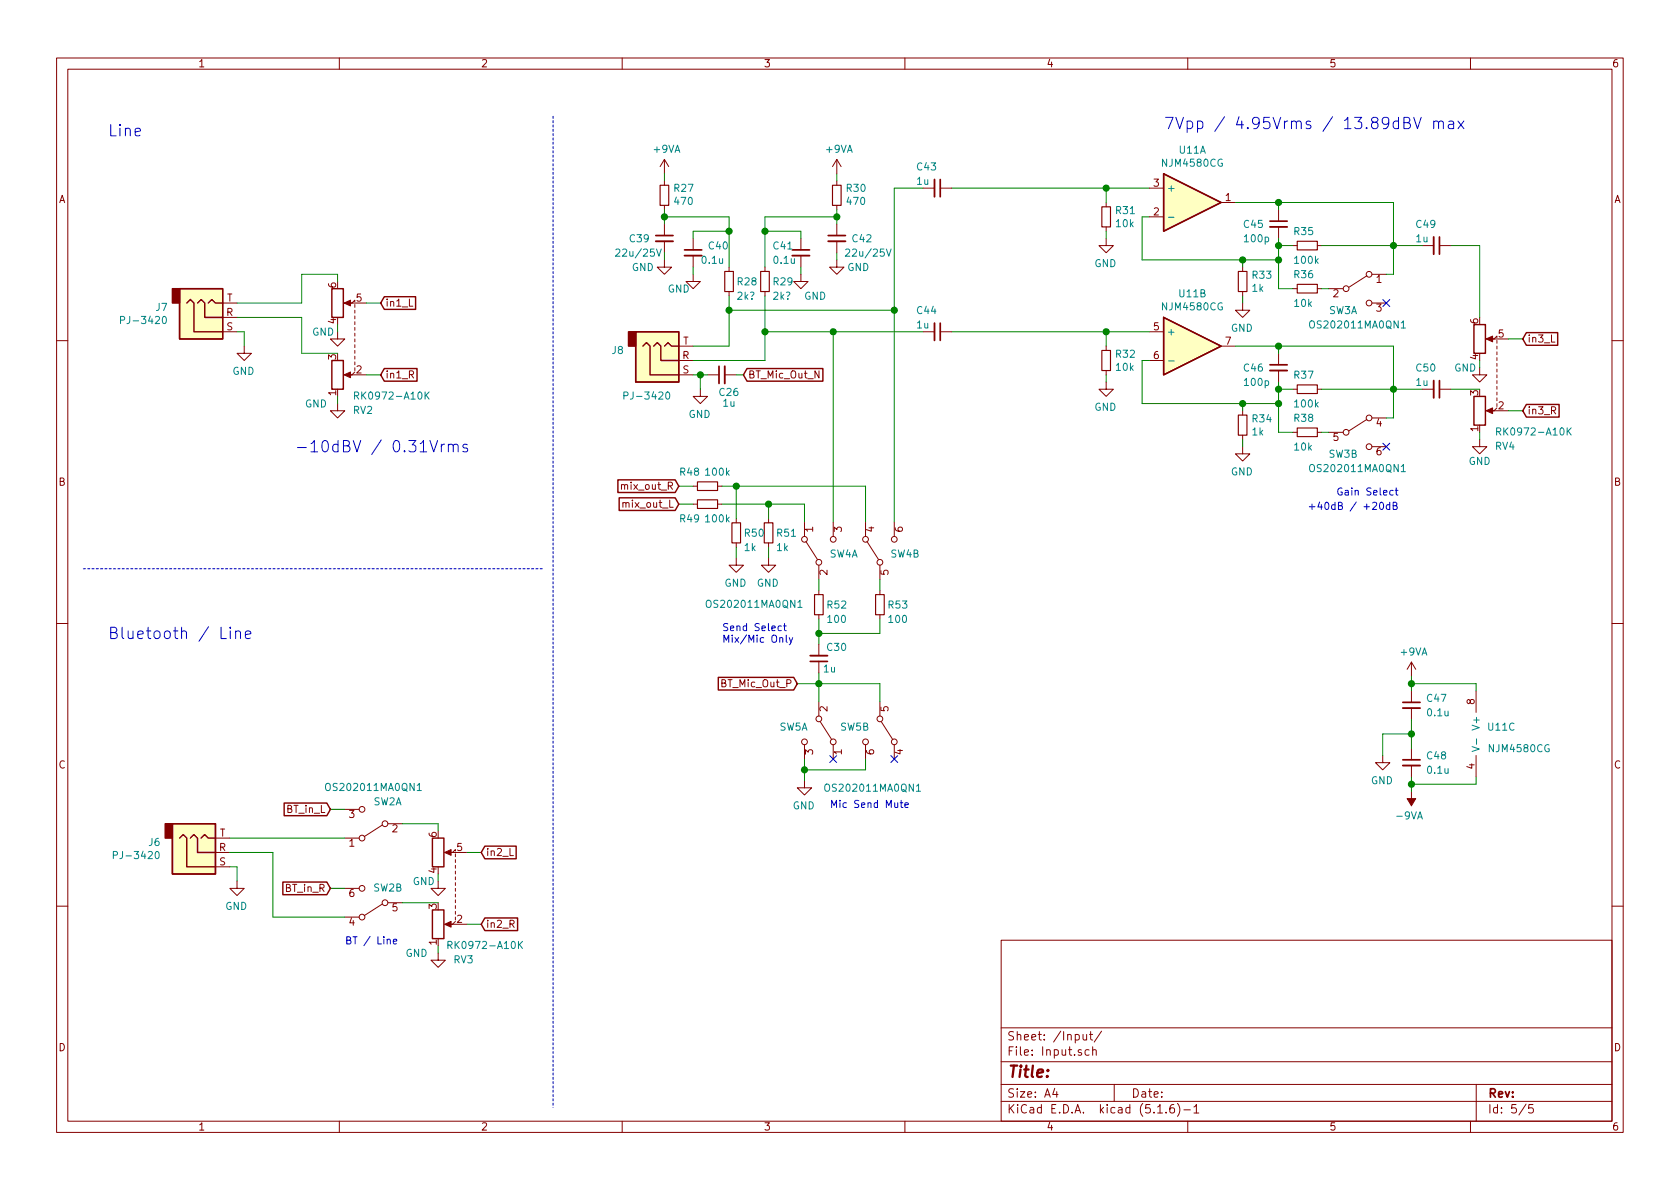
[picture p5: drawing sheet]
EESchema Schematic File Version 4
EELAYER 30 0
EELAYER END
$Descr A4 11693 8268
encoding utf-8
Sheet 5 5
Title ""
Date ""
Rev ""
Comp ""
Comment1 ""
Comment2 ""
Comment3 ""
Comment4 ""
$EndDescr
Wire Wire Line
	4875 2700 4875 2600
Wire Wire Line
	4875 2600 4825 2600
$Comp
L Device:Opamp_Dual_Generic U?
U 1 1
P 8300 1400
AR Path="/5EFC1AF1" Ref="U?"  Part="1" 
AR Path="/5EF8073C/5EFC1AF1" Ref="U11"  Part="1" 
F 0 "U11" H 8300 1767 50  0000 C CNN
F 1 "NJM4580CG" H 8300 1676 50  0000 C CNN
F 2 "Package_SO:SOP-8_3.9x4.9mm_P1.27mm" H 8300 1400 50  0001 C CNN
F 3 "~" H 8300 1400 50  0001 C CNN
	1    8300 1400
	1    0    0    -1  
$EndComp
$Comp
L Device:R_Small R?
U 1 1
P 5075 1950
AR Path="/5EFC1AF7" Ref="R?"  Part="1" 
AR Path="/5EF8073C/5EFC1AF7" Ref="R28"  Part="1" 
F 0 "R28" H 5125 1950 50  0000 L CNN
F 1 "2k?" H 5125 1850 50  0000 L CNN
F 2 "Resistor_SMD:R_0603_1608Metric_Pad1.05x0.95mm_HandSolder" H 5075 1950 50  0001 C CNN
F 3 "~" H 5075 1950 50  0001 C CNN
	1    5075 1950
	1    0    0    -1  
$EndComp
$Comp
L Device:R_Small R?
U 1 1
P 4625 1350
AR Path="/5EFC1AFD" Ref="R?"  Part="1" 
AR Path="/5EF8073C/5EFC1AFD" Ref="R27"  Part="1" 
F 0 "R27" H 4566 1304 50  0000 R CNN
F 1 "470" H 4566 1395 50  0000 R CNN
F 2 "Resistor_SMD:R_0603_1608Metric_Pad1.05x0.95mm_HandSolder" H 4625 1350 50  0001 C CNN
F 3 "~" H 4625 1350 50  0001 C CNN
	1    4625 1350
	-1   0    0    1   
$EndComp
Wire Wire Line
	4625 1500 4625 1550
$Comp
L power:GND #PWR?
U 1 1
P 4625 1800
AR Path="/5EE15687/5EFC1B04" Ref="#PWR?"  Part="1" 
AR Path="/5EFC1B04" Ref="#PWR?"  Part="1" 
AR Path="/5EF8073C/5EFC1B04" Ref="#PWR066"  Part="1" 
F 0 "#PWR066" H 4625 1550 50  0001 C CNN
F 1 "GND" H 4775 1750 50  0000 C CNN
F 2 "" H 4625 1800 50  0001 C CNN
F 3 "" H 4625 1800 50  0001 C CNN
	1    4625 1800
	-1   0    0    -1  
$EndComp
$Comp
L Device:C_Small C?
U 1 1
P 4825 1750
AR Path="/5EFC1B10" Ref="C?"  Part="1" 
AR Path="/5EF8073C/5EFC1B10" Ref="C40"  Part="1" 
F 0 "C40" H 4925 1800 50  0000 L CNN
F 1 "0.1u" H 4875 1700 50  0000 L CNN
F 2 "Capacitor_SMD:C_0603_1608Metric_Pad1.05x0.95mm_HandSolder" H 4825 1750 50  0001 C CNN
F 3 "~" H 4825 1750 50  0001 C CNN
	1    4825 1750
	1    0    0    -1  
$EndComp
Wire Wire Line
	4625 1450 4625 1500
Connection ~ 4625 1500
Wire Wire Line
	5075 1500 5075 1600
Wire Wire Line
	5075 2050 5075 2150
Wire Wire Line
	5075 2400 4825 2400
$Comp
L Device:R_Small R?
U 1 1
P 5325 1950
AR Path="/5EFC1B1B" Ref="R?"  Part="1" 
AR Path="/5EF8073C/5EFC1B1B" Ref="R29"  Part="1" 
F 0 "R29" H 5375 1950 50  0000 L CNN
F 1 "2k?" H 5375 1850 50  0000 L CNN
F 2 "Resistor_SMD:R_0603_1608Metric_Pad1.05x0.95mm_HandSolder" H 5325 1950 50  0001 C CNN
F 3 "~" H 5325 1950 50  0001 C CNN
	1    5325 1950
	1    0    0    -1  
$EndComp
Wire Wire Line
	5325 2050 5325 2300
Wire Wire Line
	5325 2500 4825 2500
Wire Wire Line
	4625 1750 4625 1800
Wire Wire Line
	4625 1500 5075 1500
$Comp
L power:GND #PWR?
U 1 1
P 4825 1900
AR Path="/5EE15687/5EFC1B25" Ref="#PWR?"  Part="1" 
AR Path="/5EFC1B25" Ref="#PWR?"  Part="1" 
AR Path="/5EF8073C/5EFC1B25" Ref="#PWR067"  Part="1" 
F 0 "#PWR067" H 4825 1650 50  0001 C CNN
F 1 "GND" H 4925 1800 50  0000 C CNN
F 2 "" H 4825 1900 50  0001 C CNN
F 3 "" H 4825 1900 50  0001 C CNN
	1    4825 1900
	-1   0    0    -1  
$EndComp
Wire Wire Line
	4825 1900 4825 1850
Wire Wire Line
	4825 1650 4825 1600
Wire Wire Line
	4825 1600 5075 1600
Connection ~ 5075 1600
$Comp
L Device:C_Small C?
U 1 1
P 5575 1750
AR Path="/5EFC1B2F" Ref="C?"  Part="1" 
AR Path="/5EF8073C/5EFC1B2F" Ref="C41"  Part="1" 
F 0 "C41" H 5375 1800 50  0000 L CNN
F 1 "0.1u" H 5375 1700 50  0000 L CNN
F 2 "Capacitor_SMD:C_0603_1608Metric_Pad1.05x0.95mm_HandSolder" H 5575 1750 50  0001 C CNN
F 3 "~" H 5575 1750 50  0001 C CNN
	1    5575 1750
	1    0    0    -1  
$EndComp
$Comp
L power:GND #PWR?
U 1 1
P 5575 1900
AR Path="/5EE15687/5EFC1B36" Ref="#PWR?"  Part="1" 
AR Path="/5EFC1B36" Ref="#PWR?"  Part="1" 
AR Path="/5EF8073C/5EFC1B36" Ref="#PWR069"  Part="1" 
F 0 "#PWR069" H 5575 1650 50  0001 C CNN
F 1 "GND" H 5475 1750 50  0000 C CNN
F 2 "" H 5575 1900 50  0001 C CNN
F 3 "" H 5575 1900 50  0001 C CNN
	1    5575 1900
	-1   0    0    -1  
$EndComp
Wire Wire Line
	5575 1850 5575 1900
Wire Wire Line
	5575 1600 5575 1650
Wire Wire Line
	5325 1600 5575 1600
$Comp
L Device:R_Small R?
U 1 1
P 7700 1500
AR Path="/5EFC1B46" Ref="R?"  Part="1" 
AR Path="/5EF8073C/5EFC1B46" Ref="R31"  Part="1" 
F 0 "R31" H 7759 1546 50  0000 L CNN
F 1 "10k" H 7759 1455 50  0000 L CNN
F 2 "Resistor_SMD:R_0603_1608Metric_Pad1.05x0.95mm_HandSolder" H 7700 1500 50  0001 C CNN
F 3 "~" H 7700 1500 50  0001 C CNN
	1    7700 1500
	1    0    0    -1  
$EndComp
$Comp
L power:GND #PWR?
U 1 1
P 4875 2700
AR Path="/5EE15687/5EFC1B4C" Ref="#PWR?"  Part="1" 
AR Path="/5EFC1B4C" Ref="#PWR?"  Part="1" 
AR Path="/5EF8073C/5EFC1B4C" Ref="#PWR068"  Part="1" 
F 0 "#PWR068" H 4875 2450 50  0001 C CNN
F 1 "GND" H 4880 2527 50  0000 C CNN
F 2 "" H 4875 2700 50  0001 C CNN
F 3 "" H 4875 2700 50  0001 C CNN
	1    4875 2700
	-1   0    0    -1  
$EndComp
$Comp
L power:GND #PWR?
U 1 1
P 7700 1650
AR Path="/5EE15687/5EFC1B52" Ref="#PWR?"  Part="1" 
AR Path="/5EFC1B52" Ref="#PWR?"  Part="1" 
AR Path="/5EF8073C/5EFC1B52" Ref="#PWR072"  Part="1" 
F 0 "#PWR072" H 7700 1400 50  0001 C CNN
F 1 "GND" H 7705 1477 50  0000 C CNN
F 2 "" H 7700 1650 50  0001 C CNN
F 3 "" H 7700 1650 50  0001 C CNN
	1    7700 1650
	-1   0    0    -1  
$EndComp
Wire Wire Line
	7700 1650 7700 1600
Wire Wire Line
	7700 1400 7700 1300
Wire Wire Line
	8000 1300 7700 1300
Connection ~ 7700 1300
Wire Wire Line
	7950 1500 8000 1500
$Comp
L Device:R_POT_Dual RV?
U 1 1
P 10400 2600
AR Path="/5EFC1B78" Ref="RV?"  Part="1" 
AR Path="/5EF8073C/5EFC1B78" Ref="RV4"  Part="1" 
F 0 "RV4" V 9900 2750 50  0000 R CNN
F 1 "RK0972-A10K" V 10000 3150 50  0000 R CNN
F 2 "toripoyo:RD925G-QA1" H 10650 2525 50  0001 C CNN
F 3 "~" H 10650 2525 50  0001 C CNN
	1    10400 2600
	0    1    -1   0   
$EndComp
Text GLabel 10600 2350 2    50   Input ~ 0
in3_L
Text GLabel 10600 2850 2    50   Input ~ 0
in3_R
Wire Wire Line
	10600 2850 10500 2850
Wire Wire Line
	10600 2350 10500 2350
$Comp
L power:GND #PWR?
U 1 1
P 10300 3050
AR Path="/5EE15687/5EFC1B82" Ref="#PWR?"  Part="1" 
AR Path="/5EFC1B82" Ref="#PWR?"  Part="1" 
AR Path="/5EF8073C/5EFC1B82" Ref="#PWR080"  Part="1" 
F 0 "#PWR080" H 10300 2800 50  0001 C CNN
F 1 "GND" H 10300 2900 50  0000 C CNN
F 2 "" H 10300 3050 50  0001 C CNN
F 3 "" H 10300 3050 50  0001 C CNN
	1    10300 3050
	-1   0    0    -1  
$EndComp
Wire Wire Line
	10300 3050 10300 3000
$Comp
L power:GND #PWR?
U 1 1
P 10300 2550
AR Path="/5EE15687/5EFC1B89" Ref="#PWR?"  Part="1" 
AR Path="/5EFC1B89" Ref="#PWR?"  Part="1" 
AR Path="/5EF8073C/5EFC1B89" Ref="#PWR079"  Part="1" 
F 0 "#PWR079" H 10300 2300 50  0001 C CNN
F 1 "GND" H 10400 2550 50  0000 C CNN
F 2 "" H 10300 2550 50  0001 C CNN
F 3 "" H 10300 2550 50  0001 C CNN
	1    10300 2550
	-1   0    0    -1  
$EndComp
Wire Wire Line
	10300 2550 10300 2500
$Comp
L Device:Opamp_Dual_Generic U?
U 2 1
P 8300 2400
AR Path="/5EFC1B90" Ref="U?"  Part="1" 
AR Path="/5EF8073C/5EFC1B90" Ref="U11"  Part="2" 
F 0 "U11" H 8300 2767 50  0000 C CNN
F 1 "NJM4580CG" H 8300 2676 50  0000 C CNN
F 2 "Package_SO:SOP-8_3.9x4.9mm_P1.27mm" H 8300 2400 50  0001 C CNN
F 3 "~" H 8300 2400 50  0001 C CNN
	2    8300 2400
	1    0    0    -1  
$EndComp
$Comp
L Device:R_Small R?
U 1 1
P 7700 2500
AR Path="/5EFC1B9C" Ref="R?"  Part="1" 
AR Path="/5EF8073C/5EFC1B9C" Ref="R32"  Part="1" 
F 0 "R32" H 7759 2546 50  0000 L CNN
F 1 "10k" H 7759 2455 50  0000 L CNN
F 2 "Resistor_SMD:R_0603_1608Metric_Pad1.05x0.95mm_HandSolder" H 7700 2500 50  0001 C CNN
F 3 "~" H 7700 2500 50  0001 C CNN
	1    7700 2500
	1    0    0    -1  
$EndComp
$Comp
L power:GND #PWR?
U 1 1
P 7700 2650
AR Path="/5EE15687/5EFC1BA2" Ref="#PWR?"  Part="1" 
AR Path="/5EFC1BA2" Ref="#PWR?"  Part="1" 
AR Path="/5EF8073C/5EFC1BA2" Ref="#PWR073"  Part="1" 
F 0 "#PWR073" H 7700 2400 50  0001 C CNN
F 1 "GND" H 7705 2477 50  0000 C CNN
F 2 "" H 7700 2650 50  0001 C CNN
F 3 "" H 7700 2650 50  0001 C CNN
	1    7700 2650
	-1   0    0    -1  
$EndComp
Wire Wire Line
	7700 2650 7700 2600
Wire Wire Line
	7700 2400 7700 2300
Wire Wire Line
	8000 2300 7700 2300
Connection ~ 7700 2300
$Comp
L Device:R_Small R?
U 1 1
P 8650 2950
AR Path="/5EFC1BB3" Ref="R?"  Part="1" 
AR Path="/5EF8073C/5EFC1BB3" Ref="R34"  Part="1" 
F 0 "R34" H 8709 2996 50  0000 L CNN
F 1 "1k" H 8709 2905 50  0000 L CNN
F 2 "Resistor_SMD:R_0603_1608Metric_Pad1.05x0.95mm_HandSolder" H 8650 2950 50  0001 C CNN
F 3 "~" H 8650 2950 50  0001 C CNN
	1    8650 2950
	1    0    0    -1  
$EndComp
$Comp
L power:GND #PWR?
U 1 1
P 8650 3100
AR Path="/5EE15687/5EFC1BBC" Ref="#PWR?"  Part="1" 
AR Path="/5EFC1BBC" Ref="#PWR?"  Part="1" 
AR Path="/5EF8073C/5EFC1BBC" Ref="#PWR075"  Part="1" 
F 0 "#PWR075" H 8650 2850 50  0001 C CNN
F 1 "GND" H 8655 2927 50  0000 C CNN
F 2 "" H 8650 3100 50  0001 C CNN
F 3 "" H 8650 3100 50  0001 C CNN
	1    8650 3100
	-1   0    0    -1  
$EndComp
Wire Wire Line
	8650 3100 8650 3050
Wire Wire Line
	7950 2500 8000 2500
Wire Wire Line
	8650 2800 8650 2850
Wire Wire Line
	10300 2200 10300 1700
Text Notes 9100 3550 0    50   ~ 0
+40dB / +20dB
Wire Wire Line
	5325 1600 5325 1850
Wire Wire Line
	5075 1600 5075 1850
Wire Wire Line
	6225 1300 6225 2150
Connection ~ 5075 2150
Wire Wire Line
	5075 2150 5075 2400
Connection ~ 5325 2300
Wire Wire Line
	5325 2300 5325 2500
$Comp
L power:+9VA #PWR?
U 1 1
P 4625 1200
AR Path="/5EE15687/5EFC1BD7" Ref="#PWR?"  Part="1" 
AR Path="/5EFC1BD7" Ref="#PWR?"  Part="1" 
AR Path="/5EF8073C/5EFC1BD7" Ref="#PWR065"  Part="1" 
F 0 "#PWR065" H 4625 1075 50  0001 C CNN
F 1 "+9VA" H 4640 1373 50  0000 C CNN
F 2 "" H 4625 1200 50  0001 C CNN
F 3 "" H 4625 1200 50  0001 C CNN
	1    4625 1200
	1    0    0    -1  
$EndComp
Wire Wire Line
	4625 1200 4625 1250
$Comp
L Device:R_Small R?
U 1 1
P 5825 1350
AR Path="/5EFC1BDE" Ref="R?"  Part="1" 
AR Path="/5EF8073C/5EFC1BDE" Ref="R30"  Part="1" 
F 0 "R30" H 5766 1304 50  0000 R CNN
F 1 "470" H 5766 1395 50  0000 R CNN
F 2 "Resistor_SMD:R_0603_1608Metric_Pad1.05x0.95mm_HandSolder" H 5825 1350 50  0001 C CNN
F 3 "~" H 5825 1350 50  0001 C CNN
	1    5825 1350
	-1   0    0    1   
$EndComp
$Comp
L power:+9VA #PWR?
U 1 1
P 5825 1200
AR Path="/5EE15687/5EFC1BE4" Ref="#PWR?"  Part="1" 
AR Path="/5EFC1BE4" Ref="#PWR?"  Part="1" 
AR Path="/5EF8073C/5EFC1BE4" Ref="#PWR070"  Part="1" 
F 0 "#PWR070" H 5825 1075 50  0001 C CNN
F 1 "+9VA" H 5840 1373 50  0000 C CNN
F 2 "" H 5825 1200 50  0001 C CNN
F 3 "" H 5825 1200 50  0001 C CNN
	1    5825 1200
	1    0    0    -1  
$EndComp
Wire Wire Line
	5825 1200 5825 1250
Wire Wire Line
	5825 1450 5825 1500
$Comp
L Device:R_POT_Dual RV?
U 1 1
P 3150 6175
AR Path="/5EFD322F" Ref="RV?"  Part="1" 
AR Path="/5EF8073C/5EFD322F" Ref="RV3"  Part="1" 
F 0 "RV3" V 2650 6325 50  0000 R CNN
F 1 "RK0972-A10K" V 2750 6675 50  0000 R CNN
F 2 "toripoyo:RD925G-QA1" H 3400 6100 50  0001 C CNN
F 3 "~" H 3400 6100 50  0001 C CNN
	1    3150 6175
	0    1    -1   0   
$EndComp
Text GLabel 3350 5925 2    50   Input ~ 0
in2_L
Text GLabel 3350 6425 2    50   Input ~ 0
in2_R
Wire Wire Line
	3350 6425 3250 6425
Wire Wire Line
	3350 5925 3250 5925
Wire Wire Line
	3050 5725 3050 5775
Wire Wire Line
	3050 6275 2800 6275
$Comp
L power:GND #PWR?
U 1 1
P 3050 6625
AR Path="/5EE15687/5EFD3241" Ref="#PWR?"  Part="1" 
AR Path="/5EFD3241" Ref="#PWR?"  Part="1" 
AR Path="/5EF8073C/5EFD3241" Ref="#PWR064"  Part="1" 
F 0 "#PWR064" H 3050 6375 50  0001 C CNN
F 1 "GND" H 3200 6625 50  0000 C CNN
F 2 "" H 3050 6625 50  0001 C CNN
F 3 "" H 3050 6625 50  0001 C CNN
	1    3050 6625
	-1   0    0    -1  
$EndComp
Wire Wire Line
	3050 6625 3050 6575
$Comp
L power:GND #PWR?
U 1 1
P 1650 6125
AR Path="/5EE15687/5EFD3248" Ref="#PWR?"  Part="1" 
AR Path="/5EFD3248" Ref="#PWR?"  Part="1" 
AR Path="/5EF8073C/5EFD3248" Ref="#PWR059"  Part="1" 
F 0 "#PWR059" H 1650 5875 50  0001 C CNN
F 1 "GND" H 1655 5952 50  0000 C CNN
F 2 "" H 1650 6125 50  0001 C CNN
F 3 "" H 1650 6125 50  0001 C CNN
	1    1650 6125
	-1   0    0    -1  
$EndComp
Wire Wire Line
	1650 6125 1650 6025
Wire Wire Line
	1650 6025 1600 6025
$Comp
L power:GND #PWR?
U 1 1
P 3050 6125
AR Path="/5EE15687/5EFD3254" Ref="#PWR?"  Part="1" 
AR Path="/5EFD3254" Ref="#PWR?"  Part="1" 
AR Path="/5EF8073C/5EFD3254" Ref="#PWR063"  Part="1" 
F 0 "#PWR063" H 3050 5875 50  0001 C CNN
F 1 "GND" H 3150 6125 50  0000 C CNN
F 2 "" H 3050 6125 50  0001 C CNN
F 3 "" H 3050 6125 50  0001 C CNN
	1    3050 6125
	-1   0    0    -1  
$EndComp
Wire Wire Line
	3050 6125 3050 6075
Wire Wire Line
	2800 5725 3050 5725
$Comp
L power:GND #PWR?
U 1 1
P 5825 1800
AR Path="/5EE15687/5EFFFE01" Ref="#PWR?"  Part="1" 
AR Path="/5EFFFE01" Ref="#PWR?"  Part="1" 
AR Path="/5EF8073C/5EFFFE01" Ref="#PWR071"  Part="1" 
F 0 "#PWR071" H 5825 1550 50  0001 C CNN
F 1 "GND" H 5675 1750 50  0000 C CNN
F 2 "" H 5825 1800 50  0001 C CNN
F 3 "" H 5825 1800 50  0001 C CNN
	1    5825 1800
	-1   0    0    -1  
$EndComp
Wire Wire Line
	5825 1750 5825 1800
Wire Wire Line
	5325 1600 5325 1500
Wire Wire Line
	5325 1500 5825 1500
Wire Wire Line
	5825 1500 5825 1550
Connection ~ 5325 1600
Connection ~ 5825 1500
$Comp
L Device:R_Small R?
U 1 1
P 9100 1700
AR Path="/5F141A40" Ref="R?"  Part="1" 
AR Path="/5EF8073C/5F141A40" Ref="R35"  Part="1" 
F 0 "R35" V 9000 1600 50  0000 L CNN
F 1 "100k" V 9200 1600 50  0000 L CNN
F 2 "Resistor_SMD:R_0603_1608Metric_Pad1.05x0.95mm_HandSolder" H 9100 1700 50  0001 C CNN
F 3 "~" H 9100 1700 50  0001 C CNN
	1    9100 1700
	0    1    1    0   
$EndComp
$Comp
L Device:R_Small R?
U 1 1
P 8650 1950
AR Path="/5F141A4A" Ref="R?"  Part="1" 
AR Path="/5EF8073C/5F141A4A" Ref="R33"  Part="1" 
F 0 "R33" H 8709 1996 50  0000 L CNN
F 1 "1k" H 8709 1905 50  0000 L CNN
F 2 "Resistor_SMD:R_0603_1608Metric_Pad1.05x0.95mm_HandSolder" H 8650 1950 50  0001 C CNN
F 3 "~" H 8650 1950 50  0001 C CNN
	1    8650 1950
	1    0    0    -1  
$EndComp
$Comp
L power:GND #PWR?
U 1 1
P 8650 2100
AR Path="/5EE15687/5F141A54" Ref="#PWR?"  Part="1" 
AR Path="/5F141A54" Ref="#PWR?"  Part="1" 
AR Path="/5EF8073C/5F141A54" Ref="#PWR074"  Part="1" 
F 0 "#PWR074" H 8650 1850 50  0001 C CNN
F 1 "GND" H 8655 1927 50  0000 C CNN
F 2 "" H 8650 2100 50  0001 C CNN
F 3 "" H 8650 2100 50  0001 C CNN
	1    8650 2100
	-1   0    0    -1  
$EndComp
Wire Wire Line
	8650 2100 8650 2050
Wire Wire Line
	8650 1800 7950 1800
Wire Wire Line
	8650 1800 8650 1850
Wire Wire Line
	9000 2000 8900 2000
Wire Wire Line
	8900 2000 8900 1800
Wire Wire Line
	8900 1800 8650 1800
Connection ~ 8650 1800
Wire Wire Line
	8900 1800 8900 1700
Wire Wire Line
	8900 1700 9000 1700
Connection ~ 8900 1800
Wire Wire Line
	1600 5925 1900 5925
$Comp
L Device:R_POT_Dual RV?
U 1 1
P 2450 2350
AR Path="/5F21A97B" Ref="RV?"  Part="1" 
AR Path="/5EF8073C/5F21A97B" Ref="RV2"  Part="1" 
F 0 "RV2" V 1950 2500 50  0000 R CNN
F 1 "RK0972-A10K" V 2050 2900 50  0000 R CNN
F 2 "toripoyo:RD925G-QA1" H 2700 2275 50  0001 C CNN
F 3 "~" H 2700 2275 50  0001 C CNN
	1    2450 2350
	0    1    -1   0   
$EndComp
Text GLabel 2650 2100 2    50   Input ~ 0
in1_L
Text GLabel 2650 2600 2    50   Input ~ 0
in1_R
Wire Wire Line
	2650 2600 2550 2600
Wire Wire Line
	2650 2100 2550 2100
Wire Wire Line
	2350 1900 2350 1950
Wire Wire Line
	2350 2450 2100 2450
$Comp
L power:GND #PWR?
U 1 1
P 2350 2800
AR Path="/5EE15687/5F21A995" Ref="#PWR?"  Part="1" 
AR Path="/5F21A995" Ref="#PWR?"  Part="1" 
AR Path="/5EF8073C/5F21A995" Ref="#PWR062"  Part="1" 
F 0 "#PWR062" H 2350 2550 50  0001 C CNN
F 1 "GND" H 2500 2800 50  0000 C CNN
F 2 "" H 2350 2800 50  0001 C CNN
F 3 "" H 2350 2800 50  0001 C CNN
	1    2350 2800
	-1   0    0    -1  
$EndComp
Wire Wire Line
	2350 2800 2350 2750
$Comp
L power:GND #PWR?
U 1 1
P 1700 2400
AR Path="/5EE15687/5F21A9A0" Ref="#PWR?"  Part="1" 
AR Path="/5F21A9A0" Ref="#PWR?"  Part="1" 
AR Path="/5EF8073C/5F21A9A0" Ref="#PWR060"  Part="1" 
F 0 "#PWR060" H 1700 2150 50  0001 C CNN
F 1 "GND" H 1705 2227 50  0000 C CNN
F 2 "" H 1700 2400 50  0001 C CNN
F 3 "" H 1700 2400 50  0001 C CNN
	1    1700 2400
	-1   0    0    -1  
$EndComp
Wire Wire Line
	1700 2400 1700 2300
Wire Wire Line
	1700 2300 1650 2300
$Comp
L power:GND #PWR?
U 1 1
P 2350 2300
AR Path="/5EE15687/5F21A9B0" Ref="#PWR?"  Part="1" 
AR Path="/5F21A9B0" Ref="#PWR?"  Part="1" 
AR Path="/5EF8073C/5F21A9B0" Ref="#PWR061"  Part="1" 
F 0 "#PWR061" H 2350 2050 50  0001 C CNN
F 1 "GND" H 2450 2300 50  0000 C CNN
F 2 "" H 2350 2300 50  0001 C CNN
F 3 "" H 2350 2300 50  0001 C CNN
	1    2350 2300
	-1   0    0    -1  
$EndComp
Wire Wire Line
	2350 2300 2350 2250
Wire Wire Line
	2100 2450 2100 2200
Wire Wire Line
	2100 2100 2100 1900
Wire Wire Line
	2100 1900 2350 1900
Text Notes 2050 3150 0    79   ~ 0
-10dBV / 0.31Vrms
Wire Notes Line
	3850 800  3850 7700
Text Notes 8100 900  0    79   ~ 0
7Vpp / 4.95Vrms / 13.89dBV max
$Comp
L Device:Opamp_Dual_Generic U?
U 3 1
P 10375 5100
AR Path="/5F31E3A6" Ref="U?"  Part="1" 
AR Path="/5EF8073C/5F31E3A6" Ref="U11"  Part="3" 
F 0 "U11" H 10450 5150 50  0000 C CNN
F 1 "NJM4580CG" H 10575 5000 50  0000 C CNN
F 2 "Package_SO:SOP-8_3.9x4.9mm_P1.27mm" H 10375 5100 50  0001 C CNN
F 3 "~" H 10375 5100 50  0001 C CNN
	3    10375 5100
	1    0    0    -1  
$EndComp
$Comp
L Device:C_Small C?
U 1 1
P 9825 4900
AR Path="/5F3223ED" Ref="C?"  Part="1" 
AR Path="/5EF8073C/5F3223ED" Ref="C47"  Part="1" 
F 0 "C47" H 9925 4950 50  0000 L CNN
F 1 "0.1u" H 9925 4850 50  0000 L CNN
F 2 "Capacitor_SMD:C_0603_1608Metric_Pad1.05x0.95mm_HandSolder" H 9825 4900 50  0001 C CNN
F 3 "~" H 9825 4900 50  0001 C CNN
	1    9825 4900
	1    0    0    -1  
$EndComp
$Comp
L power:+9VA #PWR?
U 1 1
P 9825 4700
AR Path="/5EE15687/5F32481E" Ref="#PWR?"  Part="1" 
AR Path="/5F32481E" Ref="#PWR?"  Part="1" 
AR Path="/5EF8073C/5F32481E" Ref="#PWR077"  Part="1" 
F 0 "#PWR077" H 9825 4575 50  0001 C CNN
F 1 "+9VA" H 9840 4873 50  0000 C CNN
F 2 "" H 9825 4700 50  0001 C CNN
F 3 "" H 9825 4700 50  0001 C CNN
	1    9825 4700
	1    0    0    -1  
$EndComp
$Comp
L power:-9VA #PWR?
U 1 1
P 9825 5500
AR Path="/5EE15687/5F329933" Ref="#PWR?"  Part="1" 
AR Path="/5EF8073C/5F329933" Ref="#PWR078"  Part="1" 
F 0 "#PWR078" H 9825 5375 50  0001 C CNN
F 1 "-9VA" H 9840 5673 50  0000 C CNN
F 2 "" H 9825 5500 50  0001 C CNN
F 3 "" H 9825 5500 50  0001 C CNN
	1    9825 5500
	-1   0    0    1   
$EndComp
$Comp
L Device:C_Small C?
U 1 1
P 9825 5300
AR Path="/5F32F37C" Ref="C?"  Part="1" 
AR Path="/5EF8073C/5F32F37C" Ref="C48"  Part="1" 
F 0 "C48" H 9925 5350 50  0000 L CNN
F 1 "0.1u" H 9925 5250 50  0000 L CNN
F 2 "Capacitor_SMD:C_0603_1608Metric_Pad1.05x0.95mm_HandSolder" H 9825 5300 50  0001 C CNN
F 3 "~" H 9825 5300 50  0001 C CNN
	1    9825 5300
	1    0    0    -1  
$EndComp
Wire Wire Line
	9825 5500 9825 5450
Connection ~ 9825 5450
Wire Wire Line
	9825 5450 9825 5400
Wire Wire Line
	9825 4750 9825 4700
Wire Wire Line
	9825 4800 9825 4750
Connection ~ 9825 4750
Wire Wire Line
	9825 5000 9825 5100
$Comp
L power:GND #PWR?
U 1 1
P 9625 5250
AR Path="/5EE15687/5F34DEDC" Ref="#PWR?"  Part="1" 
AR Path="/5F34DEDC" Ref="#PWR?"  Part="1" 
AR Path="/5EF8073C/5F34DEDC" Ref="#PWR076"  Part="1" 
F 0 "#PWR076" H 9625 5000 50  0001 C CNN
F 1 "GND" H 9630 5077 50  0000 C CNN
F 2 "" H 9625 5250 50  0001 C CNN
F 3 "" H 9625 5250 50  0001 C CNN
	1    9625 5250
	-1   0    0    -1  
$EndComp
Wire Wire Line
	9625 5250 9625 5100
Wire Wire Line
	9625 5100 9825 5100
Connection ~ 9825 5100
Wire Wire Line
	9825 5100 9825 5200
Wire Wire Line
	10275 4800 10275 4750
Wire Wire Line
	10275 5400 10275 5450
$Comp
L Connector:AudioJack3 J7
U 1 1
P 1450 2200
F 0 "J7" H 1171 2133 50  0000 R CNN
F 1 "PJ-3420" H 1171 2224 50  0000 R CNN
F 2 "toripoyo:PJ-3420" H 1450 2200 50  0001 C CNN
F 3 "~" H 1450 2200 50  0001 C CNN
	1    1450 2200
	1    0    0    1   
$EndComp
$Comp
L Connector:AudioJack3 J6
U 1 1
P 1400 5925
F 0 "J6" H 1121 5858 50  0000 R CNN
F 1 "PJ-3420" H 1121 5949 50  0000 R CNN
F 2 "toripoyo:PJ-3420" H 1400 5925 50  0001 C CNN
F 3 "~" H 1400 5925 50  0001 C CNN
	1    1400 5925
	1    0    0    1   
$EndComp
$Comp
L Connector:AudioJack3 J8
U 1 1
P 4625 2500
F 0 "J8" H 4346 2433 50  0000 R CNN
F 1 "PJ-3420" H 4675 2750 50  0000 R CNN
F 2 "toripoyo:PJ-3420" H 4625 2500 50  0001 C CNN
F 3 "~" H 4625 2500 50  0001 C CNN
	1    4625 2500
	1    0    0    1   
$EndComp
$Comp
L Device:R_Small R?
U 1 1
P 9100 2000
AR Path="/5F0B3FF1" Ref="R?"  Part="1" 
AR Path="/5EF8073C/5F0B3FF1" Ref="R36"  Part="1" 
F 0 "R36" V 9000 1900 50  0000 L CNN
F 1 "10k" V 9200 1900 50  0000 L CNN
F 2 "Resistor_SMD:R_0603_1608Metric_Pad1.05x0.95mm_HandSolder" H 9100 2000 50  0001 C CNN
F 3 "~" H 9100 2000 50  0001 C CNN
	1    9100 2000
	0    1    1    0   
$EndComp
Wire Wire Line
	9200 2000 9250 2000
$Comp
L Device:C_Small C?
U 1 1
P 8900 1550
AR Path="/5F13C3F6" Ref="C?"  Part="1" 
AR Path="/5EF8073C/5F13C3F6" Ref="C45"  Part="1" 
F 0 "C45" H 8650 1550 50  0000 L CNN
F 1 "100p" H 8650 1450 50  0000 L CNN
F 2 "Capacitor_SMD:C_0603_1608Metric_Pad1.05x0.95mm_HandSolder" H 8900 1550 50  0001 C CNN
F 3 "~" H 8900 1550 50  0001 C CNN
	1    8900 1550
	1    0    0    -1  
$EndComp
Wire Wire Line
	8600 1400 8900 1400
Wire Wire Line
	7950 1500 7950 1800
Wire Wire Line
	8900 1650 8900 1700
Connection ~ 8900 1700
Wire Wire Line
	8900 1450 8900 1400
Connection ~ 8900 1400
Wire Wire Line
	9700 1400 9700 1700
Wire Wire Line
	7950 2800 8650 2800
Wire Wire Line
	7950 2500 7950 2800
Text Notes 750  4450 0    79   ~ 0
Bluetooth / Line
Text GLabel 2300 5625 0    50   Input ~ 0
BT_in_L
Text GLabel 2300 6175 0    50   Input ~ 0
BT_in_R
$Comp
L Switch:SW_DPDT_x2 SW3
U 1 1
P 9450 2000
F 0 "SW3" H 9350 1850 50  0000 C CNN
F 1 "OS202011MA0QN1" H 9450 1750 50  0000 C CNN
F 2 "digikey-download:OS202011MA0QN1" H 9450 2000 50  0001 C CNN
F 3 "https://www.digikey.jp/product-detail/ja/c-k/OS202011MA0QN1/CKN9563-ND/1981434" H 9450 2000 50  0001 C CNN
	1    9450 2000
	1    0    0    -1  
$EndComp
NoConn ~ 9650 2100
Wire Wire Line
	9650 1900 9700 1900
Wire Wire Line
	9700 1900 9700 1700
Connection ~ 9700 1700
Wire Wire Line
	9200 1700 9700 1700
Wire Wire Line
	8900 1400 9700 1400
Wire Wire Line
	8600 2400 8900 2400
$Comp
L Device:R_Small R?
U 1 1
P 9100 2700
AR Path="/5F202117" Ref="R?"  Part="1" 
AR Path="/5EF8073C/5F202117" Ref="R37"  Part="1" 
F 0 "R37" V 9000 2600 50  0000 L CNN
F 1 "100k" V 9200 2600 50  0000 L CNN
F 2 "Resistor_SMD:R_0603_1608Metric_Pad1.05x0.95mm_HandSolder" H 9100 2700 50  0001 C CNN
F 3 "~" H 9100 2700 50  0001 C CNN
	1    9100 2700
	0    1    1    0   
$EndComp
Wire Wire Line
	9000 3000 8900 3000
Wire Wire Line
	8900 3000 8900 2800
Wire Wire Line
	8900 2800 8650 2800
Wire Wire Line
	8900 2800 8900 2700
Wire Wire Line
	8900 2700 9000 2700
Connection ~ 8900 2800
$Comp
L Device:R_Small R?
U 1 1
P 9100 3000
AR Path="/5F202127" Ref="R?"  Part="1" 
AR Path="/5EF8073C/5F202127" Ref="R38"  Part="1" 
F 0 "R38" V 9000 2900 50  0000 L CNN
F 1 "10k" V 9200 2900 50  0000 L CNN
F 2 "Resistor_SMD:R_0603_1608Metric_Pad1.05x0.95mm_HandSolder" H 9100 3000 50  0001 C CNN
F 3 "~" H 9100 3000 50  0001 C CNN
	1    9100 3000
	0    1    1    0   
$EndComp
Wire Wire Line
	9200 3000 9250 3000
$Comp
L Device:C_Small C?
U 1 1
P 8900 2550
AR Path="/5F202132" Ref="C?"  Part="1" 
AR Path="/5EF8073C/5F202132" Ref="C46"  Part="1" 
F 0 "C46" H 8650 2550 50  0000 L CNN
F 1 "100p" H 8650 2450 50  0000 L CNN
F 2 "Capacitor_SMD:C_0603_1608Metric_Pad1.05x0.95mm_HandSolder" H 8900 2550 50  0001 C CNN
F 3 "~" H 8900 2550 50  0001 C CNN
	1    8900 2550
	1    0    0    -1  
$EndComp
Wire Wire Line
	8900 2650 8900 2700
Connection ~ 8900 2700
Wire Wire Line
	9700 2400 9700 2700
$Comp
L Switch:SW_DPDT_x2 SW3
U 2 1
P 9450 3000
F 0 "SW3" H 9350 2850 50  0000 C CNN
F 1 "OS202011MA0QN1" H 9450 2750 50  0000 C CNN
F 2 "digikey-download:OS202011MA0QN1" H 9450 3000 50  0001 C CNN
F 3 "https://www.digikey.jp/product-detail/ja/c-k/OS202011MA0QN1/CKN9563-ND/1981434" H 9450 3000 50  0001 C CNN
	2    9450 3000
	1    0    0    -1  
$EndComp
NoConn ~ 9650 3100
Wire Wire Line
	9650 2900 9700 2900
Wire Wire Line
	9700 2900 9700 2700
Connection ~ 9700 2700
Wire Wire Line
	9200 2700 9700 2700
Connection ~ 8650 2800
Wire Wire Line
	8900 2450 8900 2400
Connection ~ 8900 2400
Wire Wire Line
	8900 2400 9700 2400
$Comp
L Switch:SW_DPDT_x2 SW2
U 1 1
P 2600 5725
F 0 "SW2" H 2500 5575 50  0000 C CNN
F 1 "OS202011MA0QN1" H 2600 5475 50  0000 C CNN
F 2 "digikey-download:OS202011MA0QN1" H 2600 5725 50  0001 C CNN
F 3 "https://www.digikey.jp/product-detail/ja/c-k/OS202011MA0QN1/CKN9563-ND/1981434" H 2600 5725 50  0001 C CNN
	1    2600 5725
	-1   0    0    1   
$EndComp
$Comp
L Switch:SW_DPDT_x2 SW2
U 2 1
P 2600 6275
F 0 "SW2" H 2500 6175 50  0000 C CNN
F 1 "OS202011MA0QN1" H 2700 6075 50  0001 C CNN
F 2 "digikey-download:OS202011MA0QN1" H 2600 6275 50  0001 C CNN
F 3 "https://www.digikey.jp/product-detail/ja/c-k/OS202011MA0QN1/CKN9563-ND/1981434" H 2600 6275 50  0001 C CNN
	2    2600 6275
	-1   0    0    1   
$EndComp
Wire Wire Line
	2400 6375 1900 6375
Wire Wire Line
	1900 6375 1900 5925
Wire Wire Line
	2300 5625 2400 5625
Wire Wire Line
	2300 6175 2400 6175
Text Notes 2400 6575 0    50   ~ 0
BT / Line
Text Notes 750  950  0    79   ~ 0
Line
Text Notes 9300 3450 0    50   ~ 0
Gain Select
$Comp
L Device:C_Small C?
U 1 1
P 6525 2300
AR Path="/5F102F30" Ref="C?"  Part="1" 
AR Path="/5EF8073C/5F102F30" Ref="C44"  Part="1" 
F 0 "C44" V 6375 2150 50  0000 L CNN
F 1 "1u" V 6475 2150 50  0000 L CNN
F 2 "Capacitor_SMD:C_0603_1608Metric_Pad1.05x0.95mm_HandSolder" H 6525 2300 50  0001 C CNN
F 3 "~" H 6525 2300 50  0001 C CNN
	1    6525 2300
	0    1    1    0   
$EndComp
$Comp
L Device:C_Small C?
U 1 1
P 6525 1300
AR Path="/5F1125DE" Ref="C?"  Part="1" 
AR Path="/5EF8073C/5F1125DE" Ref="C43"  Part="1" 
F 0 "C43" V 6375 1150 50  0000 L CNN
F 1 "1u" V 6475 1150 50  0000 L CNN
F 2 "Capacitor_SMD:C_0603_1608Metric_Pad1.05x0.95mm_HandSolder" H 6525 1300 50  0001 C CNN
F 3 "~" H 6525 1300 50  0001 C CNN
	1    6525 1300
	0    1    1    0   
$EndComp
Wire Wire Line
	6225 1300 6425 1300
Wire Wire Line
	5325 2300 5800 2300
$Comp
L Device:C_Small C?
U 1 1
P 10000 1700
AR Path="/5F3A4057" Ref="C?"  Part="1" 
AR Path="/5EF8073C/5F3A4057" Ref="C49"  Part="1" 
F 0 "C49" V 9850 1550 50  0000 L CNN
F 1 "1u" V 9950 1550 50  0000 L CNN
F 2 "Capacitor_SMD:C_0603_1608Metric_Pad1.05x0.95mm_HandSolder" H 10000 1700 50  0001 C CNN
F 3 "~" H 10000 1700 50  0001 C CNN
	1    10000 1700
	0    1    1    0   
$EndComp
$Comp
L Device:C_Small C?
U 1 1
P 10000 2700
AR Path="/5F3A457A" Ref="C?"  Part="1" 
AR Path="/5EF8073C/5F3A457A" Ref="C50"  Part="1" 
F 0 "C50" V 9850 2550 50  0000 L CNN
F 1 "1u" V 9950 2550 50  0000 L CNN
F 2 "Capacitor_SMD:C_0603_1608Metric_Pad1.05x0.95mm_HandSolder" H 10000 2700 50  0001 C CNN
F 3 "~" H 10000 2700 50  0001 C CNN
	1    10000 2700
	0    1    1    0   
$EndComp
Wire Wire Line
	10100 2700 10300 2700
Wire Wire Line
	9900 2700 9700 2700
Wire Wire Line
	9900 1700 9700 1700
Wire Wire Line
	10100 1700 10300 1700
Wire Wire Line
	1650 2200 2100 2200
Wire Wire Line
	1650 2100 2100 2100
Wire Wire Line
	1600 5825 2400 5825
$Comp
L Device:C_Small C?
U 1 1
P 4625 1650
AR Path="/5F54091B" Ref="C?"  Part="1" 
AR Path="/5EF8073C/5F54091B" Ref="C39"  Part="1" 
AR Path="/5F64C24C/5F54091B" Ref="C?"  Part="1" 
F 0 "C39" H 4375 1650 50  0000 L CNN
F 1 "22u/25V" H 4275 1550 50  0000 L CNN
F 2 "Capacitor_SMD:C_0805_2012Metric_Pad1.15x1.40mm_HandSolder" H 4625 1650 50  0001 C CNN
F 3 "~" H 4625 1650 50  0001 C CNN
	1    4625 1650
	1    0    0    -1  
$EndComp
$Comp
L Device:C_Small C?
U 1 1
P 5825 1650
AR Path="/5F548424" Ref="C?"  Part="1" 
AR Path="/5EF8073C/5F548424" Ref="C42"  Part="1" 
AR Path="/5F64C24C/5F548424" Ref="C?"  Part="1" 
F 0 "C42" H 5925 1650 50  0000 L CNN
F 1 "22u/25V" H 5875 1550 50  0000 L CNN
F 2 "Capacitor_SMD:C_0805_2012Metric_Pad1.15x1.40mm_HandSolder" H 5825 1650 50  0001 C CNN
F 3 "~" H 5825 1650 50  0001 C CNN
	1    5825 1650
	1    0    0    -1  
$EndComp
Wire Wire Line
	9825 4750 10275 4750
Wire Wire Line
	9825 5450 10275 5450
$Comp
L Switch:SW_DPDT_x2 SW4
U 1 1
P 5700 3825
F 0 "SW4" V 5675 3650 50  0000 C CNN
F 1 "OS202011MA0QN1" V 5325 4275 50  0000 C CNN
F 2 "digikey-download:OS202011MA0QN1" H 5700 3825 50  0001 C CNN
F 3 "https://www.digikey.jp/product-detail/ja/c-k/OS202011MA0QN1/CKN9563-ND/1981434" H 5700 3825 50  0001 C CNN
	1    5700 3825
	0    -1   -1   0   
$EndComp
$Comp
L Switch:SW_DPDT_x2 SW4
U 2 1
P 6125 3825
F 0 "SW4" V 6100 3650 50  0000 C CNN
F 1 "OS202011MA0QN1" V 6275 3300 50  0001 C CNN
F 2 "digikey-download:OS202011MA0QN1" H 6125 3825 50  0001 C CNN
F 3 "https://www.digikey.jp/product-detail/ja/c-k/OS202011MA0QN1/CKN9563-ND/1981434" H 6125 3825 50  0001 C CNN
	2    6125 3825
	0    -1   -1   0   
$EndComp
Wire Wire Line
	6225 2150 5075 2150
Wire Wire Line
	6225 3625 6225 2150
Connection ~ 6225 2150
Wire Wire Line
	5800 3625 5800 2300
Connection ~ 5800 2300
Wire Wire Line
	5800 2300 6425 2300
Text GLabel 5550 4750 0    50   Input ~ 0
BT_Mic_Out_P
$Comp
L Device:C_Small C?
U 1 1
P 5700 4575
AR Path="/5FB8787F" Ref="C?"  Part="1" 
AR Path="/5EF8073C/5FB8787F" Ref="C30"  Part="1" 
F 0 "C30" H 5500 4500 50  0000 L CNN
F 1 "1u" H 5575 4650 50  0000 L CNN
F 2 "Capacitor_SMD:C_0603_1608Metric_Pad1.05x0.95mm_HandSolder" H 5700 4575 50  0001 C CNN
F 3 "~" H 5700 4575 50  0001 C CNN
	1    5700 4575
	-1   0    0    1   
$EndComp
Wire Wire Line
	6125 4100 6125 4025
Wire Wire Line
	5700 4100 5700 4025
Wire Wire Line
	5700 4675 5700 4750
Wire Wire Line
	5700 4750 5550 4750
Text GLabel 5175 2600 2    50   Input ~ 0
BT_Mic_Out_N
Wire Wire Line
	4925 2600 4875 2600
Connection ~ 4875 2600
$Comp
L Device:C_Small C?
U 1 1
P 5025 2600
AR Path="/5FBE4065" Ref="C?"  Part="1" 
AR Path="/5EF8073C/5FBE4065" Ref="C26"  Part="1" 
F 0 "C26" V 4900 2475 50  0000 L CNN
F 1 "1u" V 4825 2500 50  0000 L CNN
F 2 "Capacitor_SMD:C_0603_1608Metric_Pad1.05x0.95mm_HandSolder" H 5025 2600 50  0001 C CNN
F 3 "~" H 5025 2600 50  0001 C CNN
	1    5025 2600
	0    -1   -1   0   
$EndComp
Wire Wire Line
	5175 2600 5125 2600
$Comp
L Device:R_Small R?
U 1 1
P 5700 4200
AR Path="/5FB42B90" Ref="R?"  Part="1" 
AR Path="/5EF8073C/5FB42B90" Ref="R52"  Part="1" 
F 0 "R52" H 5750 4200 50  0000 L CNN
F 1 "100" H 5750 4100 50  0000 L CNN
F 2 "Resistor_SMD:R_0603_1608Metric_Pad1.05x0.95mm_HandSolder" H 5700 4200 50  0001 C CNN
F 3 "~" H 5700 4200 50  0001 C CNN
	1    5700 4200
	1    0    0    -1  
$EndComp
$Comp
L Device:R_Small R?
U 1 1
P 6125 4200
AR Path="/5FB4397A" Ref="R?"  Part="1" 
AR Path="/5EF8073C/5FB4397A" Ref="R53"  Part="1" 
F 0 "R53" H 6175 4200 50  0000 L CNN
F 1 "100" H 6175 4100 50  0000 L CNN
F 2 "Resistor_SMD:R_0603_1608Metric_Pad1.05x0.95mm_HandSolder" H 6125 4200 50  0001 C CNN
F 3 "~" H 6125 4200 50  0001 C CNN
	1    6125 4200
	1    0    0    -1  
$EndComp
Wire Wire Line
	5700 4300 5700 4400
Wire Wire Line
	6125 4300 6125 4400
Wire Wire Line
	6125 4400 5700 4400
Connection ~ 5700 4400
Wire Wire Line
	5700 4400 5700 4475
Text GLabel 4725 3500 0    50   Input ~ 0
mix_out_L
Wire Wire Line
	5600 3500 5600 3625
Text GLabel 4725 3375 0    50   Input ~ 0
mix_out_R
Wire Wire Line
	6025 3375 6025 3625
Text Notes 5025 4475 0    50   ~ 0
Send Select\nMix/Mic Only
$Comp
L Device:R_Small R?
U 1 1
P 5350 3700
AR Path="/5FBE1F39" Ref="R?"  Part="1" 
AR Path="/5EF8073C/5FBE1F39" Ref="R51"  Part="1" 
F 0 "R51" H 5400 3700 50  0000 L CNN
F 1 "1k" H 5400 3600 50  0000 L CNN
F 2 "Resistor_SMD:R_0603_1608Metric_Pad1.05x0.95mm_HandSolder" H 5350 3700 50  0001 C CNN
F 3 "~" H 5350 3700 50  0001 C CNN
	1    5350 3700
	1    0    0    -1  
$EndComp
$Comp
L power:GND #PWR?
U 1 1
P 5350 3875
AR Path="/5EE15687/5FBE52E6" Ref="#PWR?"  Part="1" 
AR Path="/5FBE52E6" Ref="#PWR?"  Part="1" 
AR Path="/5EF8073C/5FBE52E6" Ref="#PWR094"  Part="1" 
F 0 "#PWR094" H 5350 3625 50  0001 C CNN
F 1 "GND" H 5355 3702 50  0000 C CNN
F 2 "" H 5350 3875 50  0001 C CNN
F 3 "" H 5350 3875 50  0001 C CNN
	1    5350 3875
	-1   0    0    -1  
$EndComp
Wire Wire Line
	5350 3875 5350 3800
Wire Wire Line
	5350 3600 5350 3500
Wire Wire Line
	5350 3500 5600 3500
$Comp
L Device:R_Small R?
U 1 1
P 5125 3700
AR Path="/5FBF1966" Ref="R?"  Part="1" 
AR Path="/5EF8073C/5FBF1966" Ref="R50"  Part="1" 
F 0 "R50" H 5175 3700 50  0000 L CNN
F 1 "1k" H 5175 3600 50  0000 L CNN
F 2 "Resistor_SMD:R_0603_1608Metric_Pad1.05x0.95mm_HandSolder" H 5125 3700 50  0001 C CNN
F 3 "~" H 5125 3700 50  0001 C CNN
	1    5125 3700
	1    0    0    -1  
$EndComp
Wire Wire Line
	5125 3600 5125 3375
Wire Wire Line
	5125 3375 6025 3375
$Comp
L power:GND #PWR?
U 1 1
P 5125 3875
AR Path="/5EE15687/5FBF8A8E" Ref="#PWR?"  Part="1" 
AR Path="/5FBF8A8E" Ref="#PWR?"  Part="1" 
AR Path="/5EF8073C/5FBF8A8E" Ref="#PWR093"  Part="1" 
F 0 "#PWR093" H 5125 3625 50  0001 C CNN
F 1 "GND" H 5130 3702 50  0000 C CNN
F 2 "" H 5125 3875 50  0001 C CNN
F 3 "" H 5125 3875 50  0001 C CNN
	1    5125 3875
	-1   0    0    -1  
$EndComp
Wire Wire Line
	5125 3875 5125 3800
$Comp
L Device:R_Small R?
U 1 1
P 4925 3500
AR Path="/5FC075DE" Ref="R?"  Part="1" 
AR Path="/5EF8073C/5FC075DE" Ref="R49"  Part="1" 
F 0 "R49" V 5025 3300 50  0000 L CNN
F 1 "100k" V 5025 3475 50  0000 L CNN
F 2 "Resistor_SMD:R_0603_1608Metric_Pad1.05x0.95mm_HandSolder" H 4925 3500 50  0001 C CNN
F 3 "~" H 4925 3500 50  0001 C CNN
	1    4925 3500
	0    1    1    0   
$EndComp
$Comp
L Device:R_Small R?
U 1 1
P 4925 3375
AR Path="/5FC07D0A" Ref="R?"  Part="1" 
AR Path="/5EF8073C/5FC07D0A" Ref="R48"  Part="1" 
F 0 "R48" V 4825 3175 50  0000 L CNN
F 1 "100k" V 4825 3350 50  0000 L CNN
F 2 "Resistor_SMD:R_0603_1608Metric_Pad1.05x0.95mm_HandSolder" H 4925 3375 50  0001 C CNN
F 3 "~" H 4925 3375 50  0001 C CNN
	1    4925 3375
	0    1    1    0   
$EndComp
Wire Wire Line
	4725 3375 4825 3375
Wire Wire Line
	5025 3375 5125 3375
Connection ~ 5125 3375
Wire Wire Line
	5025 3500 5350 3500
Connection ~ 5350 3500
Wire Wire Line
	4825 3500 4725 3500
Text Notes 5775 5625 0    50   ~ 0
Mic Send Mute
Wire Notes Line
	3775 3950 575  3950
$Comp
L Switch:SW_DPDT_x2 SW5
U 1 1
P 5700 5075
F 0 "SW5" V 5675 4900 50  0000 C CNN
F 1 "OS202011MA0QN1" V 6100 5450 50  0000 C CNN
F 2 "digikey-download:OS202011MA0QN1" H 5700 5075 50  0001 C CNN
F 3 "https://www.digikey.jp/product-detail/ja/c-k/OS202011MA0QN1/CKN9563-ND/1981434" H 5700 5075 50  0001 C CNN
	1    5700 5075
	0    1    1    0   
$EndComp
$Comp
L Switch:SW_DPDT_x2 SW5
U 2 1
P 6125 5075
F 0 "SW5" V 6100 4900 50  0000 C CNN
F 1 "OS202011MA0QN1" V 6275 4550 50  0001 C CNN
F 2 "digikey-download:OS202011MA0QN1" H 6125 5075 50  0001 C CNN
F 3 "https://www.digikey.jp/product-detail/ja/c-k/OS202011MA0QN1/CKN9563-ND/1981434" H 6125 5075 50  0001 C CNN
	2    6125 5075
	0    1    1    0   
$EndComp
NoConn ~ 5800 5275
NoConn ~ 6225 5275
$Comp
L power:GND #PWR?
U 1 1
P 5600 5425
AR Path="/5EE15687/5FF842E9" Ref="#PWR?"  Part="1" 
AR Path="/5FF842E9" Ref="#PWR?"  Part="1" 
AR Path="/5EF8073C/5FF842E9" Ref="#PWR095"  Part="1" 
F 0 "#PWR095" H 5600 5175 50  0001 C CNN
F 1 "GND" H 5605 5252 50  0000 C CNN
F 2 "" H 5600 5425 50  0001 C CNN
F 3 "" H 5600 5425 50  0001 C CNN
	1    5600 5425
	-1   0    0    -1  
$EndComp
Wire Wire Line
	5600 5425 5600 5350
Wire Wire Line
	5600 5350 6025 5350
Wire Wire Line
	6025 5350 6025 5275
Connection ~ 5600 5350
Wire Wire Line
	5600 5350 5600 5275
Wire Wire Line
	6625 2300 7700 2300
Wire Wire Line
	6625 1300 7700 1300
Wire Wire Line
	5700 4875 5700 4750
Connection ~ 5700 4750
Wire Wire Line
	5700 4750 6125 4750
Wire Wire Line
	6125 4750 6125 4875
$EndSCHEMATC
